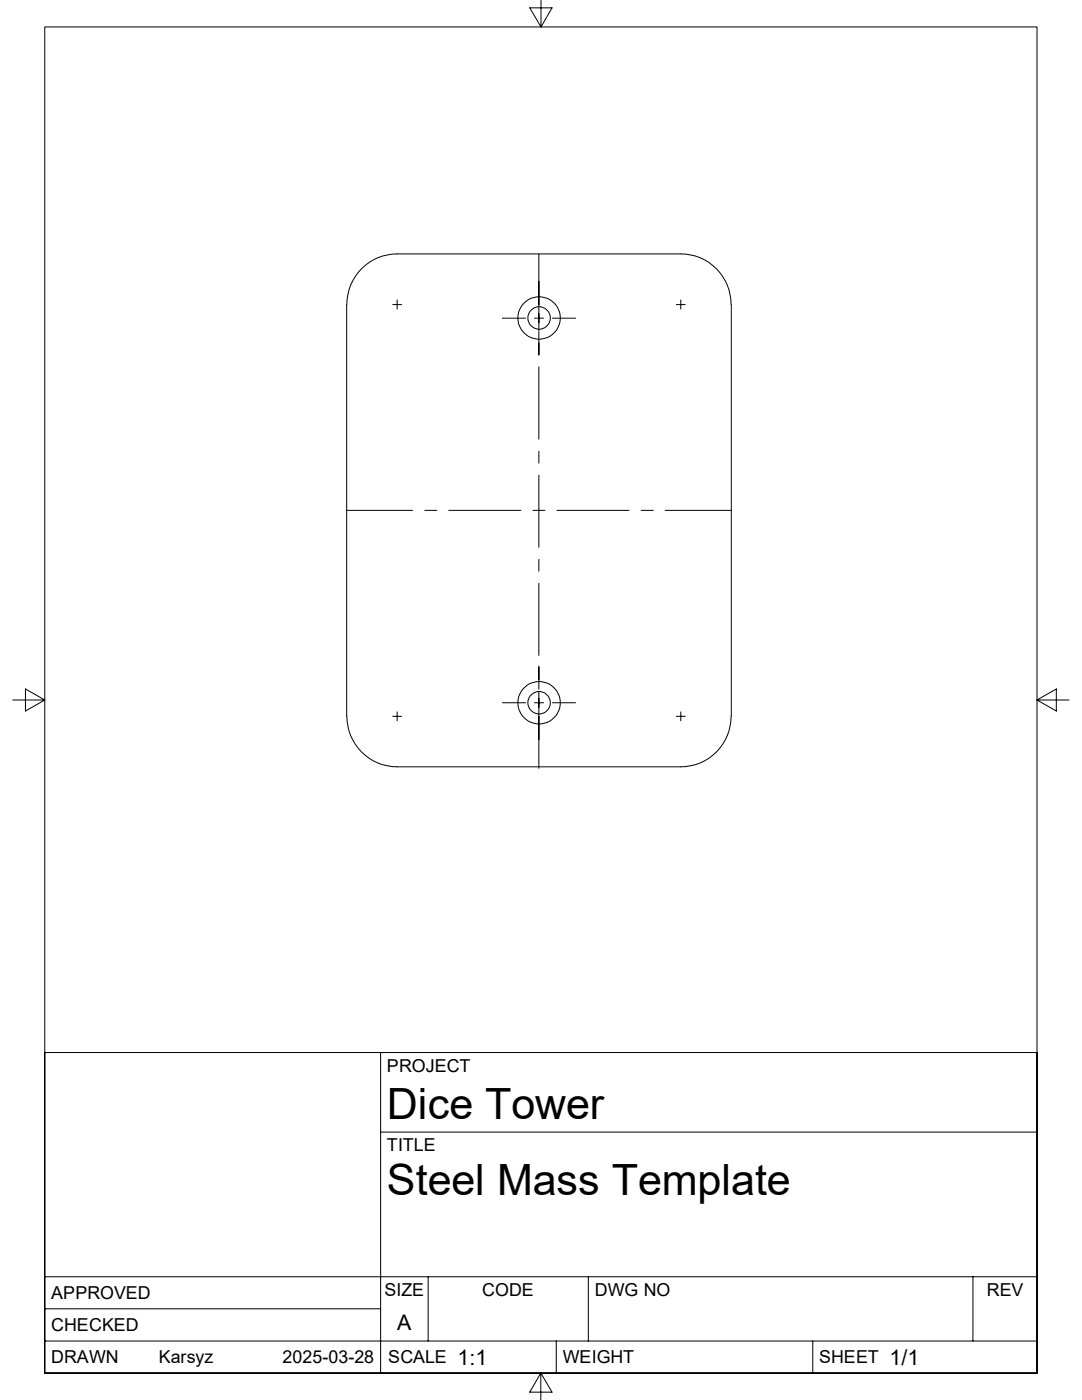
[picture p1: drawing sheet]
<svg xmlns="http://www.w3.org/2000/svg" width="216mm" height="279mm" viewBox="0 0 216 279" stroke-linecap="round" stroke-linejoin="round" font-family="sans-serif">
<g fill="none" stroke="#000" stroke-width=".2">
<path d="M108 0v5.4l-2.3-3.8h4.5l-2.2 3.8M79.2 59.9v1.8M107.5 50.7v15.3M135.8 59.9v1.8M69.2 60.7v82.3M78.4 60.8h1.7M100.2 63.5h4.7M106.6 63.5h1.9M107.5 66.2v4.7M107.5 73.2v14.4M110.2 63.5h4.7M135 60.8h1.7"/>
<path d="M145.9 60.7a10 10 0 0 0-10.1-10h-56.6a10 10 0 0 0-10 10M145.9 60.7v82.3M107.5 90v2.4M107.5 94.8v14.4M69.2 101.9h13.1M84.8 101.9h2.4M89.5 101.9h14.4M106.3 101.9h2.5M107.5 111.6v2.4M107.5 116.4v14.4M111.1 101.9h14.4M127.9 101.9h2.4"/>
<path d="M132.7 101.9h13.2M2.5 139.7h6.4l-3.8-2.2v4.4l3.8-2.2M107.5 132.9v4.6M107.5 138v15.3M206.9 139.7l3.9 2.2v-4.4l-3.9 2.2h6.4M69.2 143a10 10 0 0 0 10 10h56.6a10 10 0 0 0 10.1-10M78.4 143h1.7M79.2 142.1v1.7M100.2 140.3h4.7M106.6 140.3h1.9M110.2 140.3h4.7M135 143h1.7"/>
<path d="M135.8 142.1v1.7M75.9 210.1v63.9M75.9 225.9h131M8.9 254.8h198M85.4 254.8v12.8M117.4 254.8v12.8M194.1 254.8v12.8M8.9 274v-268.6h198v268.6M8.9 274v-63.9h198v63.9M8.9 274h198M8.9 267.6h198M8.9 261.2h67"/>
<path d="M107.9 274l2.3 3.8h-4.5l2.2-3.8v5.4M111 267.6v6.4M162.2 267.6v6.4"/>
<circle cx="107.6" cy="63.5" r="4.2"/>
<circle cx="107.6" cy="63.5" r="2.24"/>
<circle cx="107.6" cy="140.3" r="4.2"/>
<circle cx="107.6" cy="140.3" r="2.24"/>
</g>
<g font-size="8.6">
<text x="77.2" y="223.4">Dice Tower</text>
<text x="77.2" y="238.5">Steel Mass Template</text>
</g>
<g font-size="4.3">
<text x="79.2" y="265.4">A</text>
<text x="91.3" y="272.3">1:1</text>
<text x="177.5" y="272.3">1/1</text>
</g>
<g font-size="3.6">
<text x="77.2" y="213.9">PROJECT</text>
<text x="77.2" y="229.7">TITLE</text>
<text x="10.2" y="259.3">APPROVED</text>
<text x="76.7" y="258.7">SIZE</text>
<text x="96.2" y="258.7">CODE</text>
<text x="118.7" y="258.7">DWG NO</text>
<text x="196.9" y="258.7">REV</text>
<text x="10.2" y="265.7">CHECKED</text>
<text x="10.2" y="272.1">DRAWN</text>
<text x="31.7" y="272.1">Karsyz</text>
<text x="56.4" y="272.1">2025-03-28</text>
<text x="77.5" y="272.1">SCALE</text>
<text x="112.3" y="272.1">WEIGHT</text>
<text x="163.5" y="272.1">SHEET</text>
</g>
</svg>
